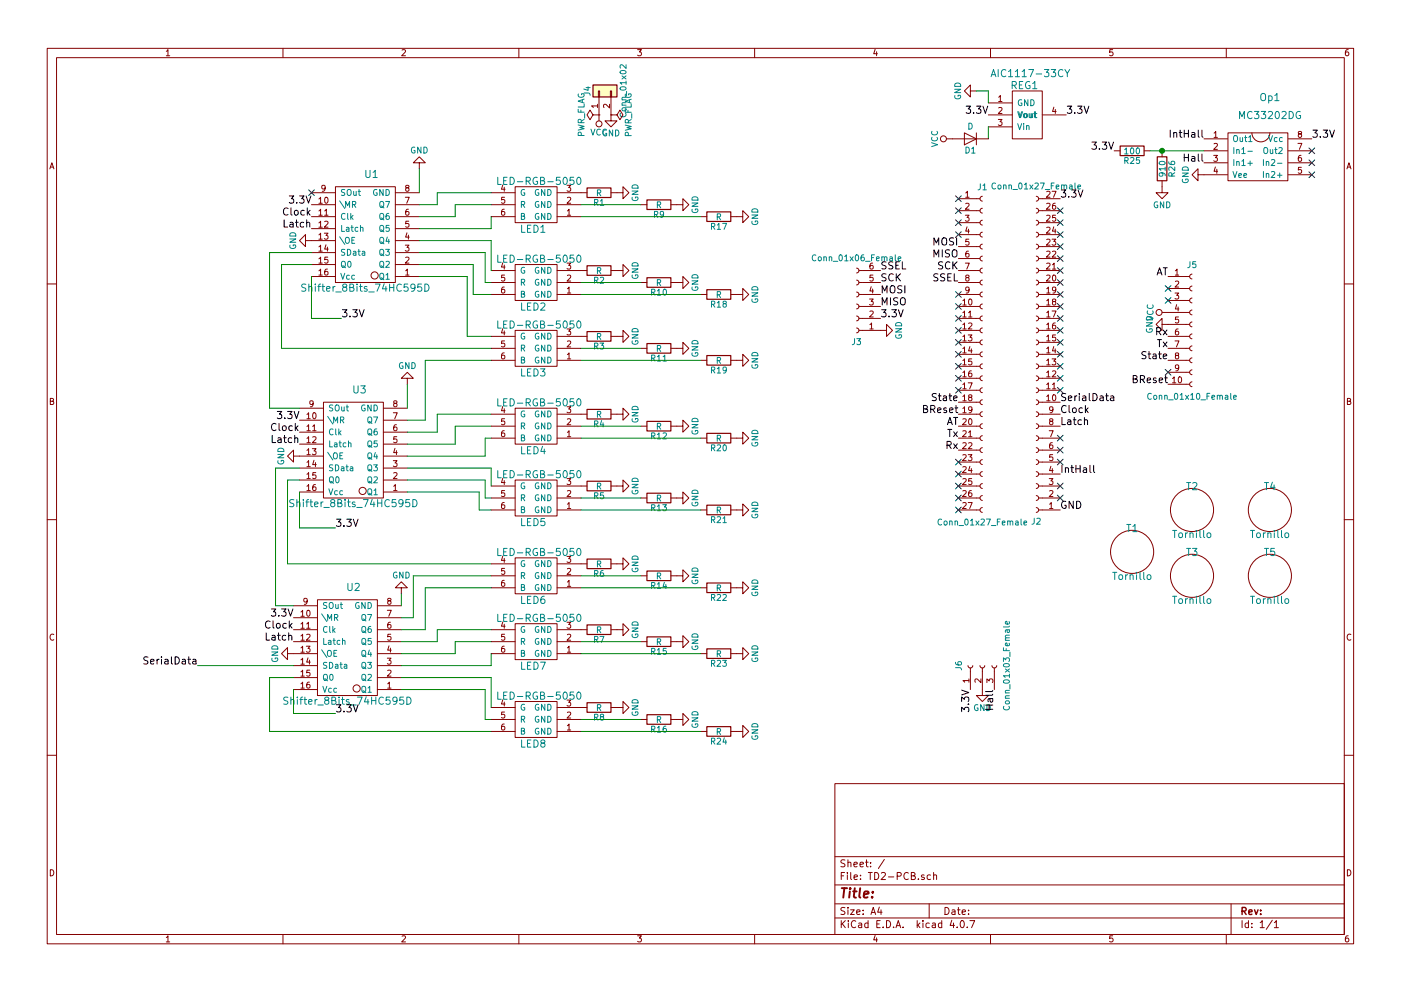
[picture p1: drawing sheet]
EESchema Schematic File Version 2
LIBS:power
LIBS:device
LIBS:switches
LIBS:relays
LIBS:motors
LIBS:transistors
LIBS:conn
LIBS:linear
LIBS:regul
LIBS:74xx
LIBS:cmos4000
LIBS:adc-dac
LIBS:memory
LIBS:xilinx
LIBS:microcontrollers
LIBS:dsp
LIBS:microchip
LIBS:analog_switches
LIBS:motorola
LIBS:texas
LIBS:intel
LIBS:audio
LIBS:interface
LIBS:digital-audio
LIBS:philips
LIBS:display
LIBS:cypress
LIBS:siliconi
LIBS:opto
LIBS:atmel
LIBS:contrib
LIBS:valves
LIBS:TD2-Componentes
LIBS:TD2-PCB-cache
EELAYER 25 0
EELAYER END
$Descr A4 11693 8268
encoding utf-8
Sheet 1 1
Title ""
Date ""
Rev ""
Comp ""
Comment1 ""
Comment2 ""
Comment3 ""
Comment4 ""
$EndDescr
$Comp
L LED-RGB-5050 LED1
U 1 1
P 4450 1700
F 0 "LED1" H 4450 1500 60  0000 C CNN
F 1 "LED-RGB-5050" H 4500 1900 60  0000 C CNN
F 2 "TD2-Componentes:LED-RGB-5050" H 4750 1300 60  0001 C CNN
F 3 "" H 4750 1300 60  0001 C CNN
	1    4450 1700
	1    0    0    -1  
$EndComp
$Comp
L Shifter_8Bits_74HC595D U1
U 1 1
P 3050 1950
F 0 "U1" H 3000 1450 60  0000 C CNN
F 1 "Shifter_8Bits_74HC595D" H 3050 2400 60  0000 C CNN
F 2 "TD2-Componentes:Shifter_8Bits_74HC595D" H 3000 2100 60  0001 C CNN
F 3 "" H 3000 2100 60  0001 C CNN
	1    3050 1950
	-1   0    0    1   
$EndComp
$Comp
L Conn_01x27_Female J1
U 1 1
P 8200 2950
F 0 "J1" H 8200 4350 50  0000 C CNN
F 1 "Conn_01x27_Female" H 8200 1550 50  0000 C CNN
F 2 "Socket_Strips:Socket_Strip_Straight_1x27_Pitch2.54mm" H 8200 2950 50  0001 C CNN
F 3 "" H 8200 2950 50  0001 C CNN
	1    8200 2950
	1    0    0    -1  
$EndComp
$Comp
L Conn_01x27_Female J2
U 1 1
P 8650 2950
F 0 "J2" H 8650 4350 50  0000 C CNN
F 1 "Conn_01x27_Female" H 8650 1550 50  0000 C CNN
F 2 "Socket_Strips:Socket_Strip_Straight_1x27_Pitch2.54mm" H 8650 2950 50  0001 C CNN
F 3 "" H 8650 2950 50  0001 C CNN
	1    8650 2950
	-1   0    0    1   
$EndComp
$Comp
L LED-RGB-5050 LED2
U 1 1
P 4450 2350
F 0 "LED2" H 4450 2150 60  0000 C CNN
F 1 "LED-RGB-5050" H 4500 2550 60  0000 C CNN
F 2 "TD2-Componentes:LED-RGB-5050" H 4750 1950 60  0001 C CNN
F 3 "" H 4750 1950 60  0001 C CNN
	1    4450 2350
	1    0    0    -1  
$EndComp
$Comp
L LED-RGB-5050 LED3
U 1 1
P 4450 2900
F 0 "LED3" H 4450 2700 60  0000 C CNN
F 1 "LED-RGB-5050" H 4500 3100 60  0000 C CNN
F 2 "TD2-Componentes:LED-RGB-5050" H 4750 2500 60  0001 C CNN
F 3 "" H 4750 2500 60  0001 C CNN
	1    4450 2900
	1    0    0    -1  
$EndComp
$Comp
L LED-RGB-5050 LED4
U 1 1
P 4450 3550
F 0 "LED4" H 4450 3350 60  0000 C CNN
F 1 "LED-RGB-5050" H 4500 3750 60  0000 C CNN
F 2 "TD2-Componentes:LED-RGB-5050" H 4750 3150 60  0001 C CNN
F 3 "" H 4750 3150 60  0001 C CNN
	1    4450 3550
	1    0    0    -1  
$EndComp
$Comp
L LED-RGB-5050 LED5
U 1 1
P 4450 4150
F 0 "LED5" H 4450 3950 60  0000 C CNN
F 1 "LED-RGB-5050" H 4500 4350 60  0000 C CNN
F 2 "TD2-Componentes:LED-RGB-5050" H 4750 3750 60  0001 C CNN
F 3 "" H 4750 3750 60  0001 C CNN
	1    4450 4150
	1    0    0    -1  
$EndComp
$Comp
L LED-RGB-5050 LED6
U 1 1
P 4450 4800
F 0 "LED6" H 4450 4600 60  0000 C CNN
F 1 "LED-RGB-5050" H 4500 5000 60  0000 C CNN
F 2 "TD2-Componentes:LED-RGB-5050" H 4750 4400 60  0001 C CNN
F 3 "" H 4750 4400 60  0001 C CNN
	1    4450 4800
	1    0    0    -1  
$EndComp
$Comp
L LED-RGB-5050 LED7
U 1 1
P 4450 5350
F 0 "LED7" H 4450 5150 60  0000 C CNN
F 1 "LED-RGB-5050" H 4500 5550 60  0000 C CNN
F 2 "TD2-Componentes:LED-RGB-5050" H 4750 4950 60  0001 C CNN
F 3 "" H 4750 4950 60  0001 C CNN
	1    4450 5350
	1    0    0    -1  
$EndComp
$Comp
L LED-RGB-5050 LED8
U 1 1
P 4450 6000
F 0 "LED8" H 4450 5800 60  0000 C CNN
F 1 "LED-RGB-5050" H 4500 6200 60  0000 C CNN
F 2 "TD2-Componentes:LED-RGB-5050" H 4750 5600 60  0001 C CNN
F 3 "" H 4750 5600 60  0001 C CNN
	1    4450 6000
	1    0    0    -1  
$EndComp
$Comp
L Shifter_8Bits_74HC595D U2
U 1 1
P 2900 5400
F 0 "U2" H 2850 4900 60  0000 C CNN
F 1 "Shifter_8Bits_74HC595D" H 2900 5850 60  0000 C CNN
F 2 "TD2-Componentes:Shifter_8Bits_74HC595D" H 2850 5550 60  0001 C CNN
F 3 "" H 2850 5550 60  0001 C CNN
	1    2900 5400
	-1   0    0    1   
$EndComp
$Comp
L Shifter_8Bits_74HC595D U3
U 1 1
P 2950 3750
F 0 "U3" H 2900 3250 60  0000 C CNN
F 1 "Shifter_8Bits_74HC595D" H 2950 4200 60  0000 C CNN
F 2 "TD2-Componentes:Shifter_8Bits_74HC595D" H 2900 3900 60  0001 C CNN
F 3 "" H 2900 3900 60  0001 C CNN
	1    2950 3750
	-1   0    0    1   
$EndComp
$Comp
L R R2
U 1 1
P 5000 2250
F 0 "R2" V 5080 2250 50  0000 C CNN
F 1 "R" V 5000 2250 50  0000 C CNN
F 2 "Resistors_SMD:R_0805" V 4930 2250 50  0001 C CNN
F 3 "" H 5000 2250 50  0001 C CNN
	1    5000 2250
	0    1    1    0   
$EndComp
$Comp
L R R10
U 1 1
P 5500 2350
F 0 "R10" V 5580 2350 50  0000 C CNN
F 1 "R" V 5500 2350 50  0000 C CNN
F 2 "Resistors_SMD:R_0805" V 5430 2350 50  0001 C CNN
F 3 "" H 5500 2350 50  0001 C CNN
	1    5500 2350
	0    1    1    0   
$EndComp
$Comp
L R R18
U 1 1
P 6000 2450
F 0 "R18" V 6080 2450 50  0000 C CNN
F 1 "R" V 6000 2450 50  0000 C CNN
F 2 "Resistors_SMD:R_0805" V 5930 2450 50  0001 C CNN
F 3 "" H 6000 2450 50  0001 C CNN
	1    6000 2450
	0    1    1    0   
$EndComp
$Comp
L GND #PWR01
U 1 1
P 5150 2250
F 0 "#PWR01" H 5150 2000 50  0001 C CNN
F 1 "GND" H 5150 2100 50  0000 C CNN
F 2 "" H 5150 2250 50  0001 C CNN
F 3 "" H 5150 2250 50  0001 C CNN
	1    5150 2250
	0    -1   -1   0   
$EndComp
$Comp
L GND #PWR02
U 1 1
P 5650 2350
F 0 "#PWR02" H 5650 2100 50  0001 C CNN
F 1 "GND" H 5650 2200 50  0000 C CNN
F 2 "" H 5650 2350 50  0001 C CNN
F 3 "" H 5650 2350 50  0001 C CNN
	1    5650 2350
	0    -1   -1   0   
$EndComp
$Comp
L GND #PWR03
U 1 1
P 6150 2450
F 0 "#PWR03" H 6150 2200 50  0001 C CNN
F 1 "GND" H 6150 2300 50  0000 C CNN
F 2 "" H 6150 2450 50  0001 C CNN
F 3 "" H 6150 2450 50  0001 C CNN
	1    6150 2450
	0    -1   -1   0   
$EndComp
$Comp
L R R1
U 1 1
P 5000 1600
F 0 "R1" V 5080 1600 50  0000 C CNN
F 1 "R" V 5000 1600 50  0000 C CNN
F 2 "Resistors_SMD:R_0805" V 4930 1600 50  0001 C CNN
F 3 "" H 5000 1600 50  0001 C CNN
	1    5000 1600
	0    1    1    0   
$EndComp
$Comp
L R R9
U 1 1
P 5500 1700
F 0 "R9" V 5580 1700 50  0000 C CNN
F 1 "R" V 5500 1700 50  0000 C CNN
F 2 "Resistors_SMD:R_0805" V 5430 1700 50  0001 C CNN
F 3 "" H 5500 1700 50  0001 C CNN
	1    5500 1700
	0    1    1    0   
$EndComp
$Comp
L R R17
U 1 1
P 6000 1800
F 0 "R17" V 6080 1800 50  0000 C CNN
F 1 "R" V 6000 1800 50  0000 C CNN
F 2 "Resistors_SMD:R_0805" V 5930 1800 50  0001 C CNN
F 3 "" H 6000 1800 50  0001 C CNN
	1    6000 1800
	0    1    1    0   
$EndComp
$Comp
L GND #PWR04
U 1 1
P 5150 1600
F 0 "#PWR04" H 5150 1350 50  0001 C CNN
F 1 "GND" H 5150 1450 50  0000 C CNN
F 2 "" H 5150 1600 50  0001 C CNN
F 3 "" H 5150 1600 50  0001 C CNN
	1    5150 1600
	0    -1   -1   0   
$EndComp
$Comp
L GND #PWR05
U 1 1
P 5650 1700
F 0 "#PWR05" H 5650 1450 50  0001 C CNN
F 1 "GND" H 5650 1550 50  0000 C CNN
F 2 "" H 5650 1700 50  0001 C CNN
F 3 "" H 5650 1700 50  0001 C CNN
	1    5650 1700
	0    -1   -1   0   
$EndComp
$Comp
L R R3
U 1 1
P 5000 2800
F 0 "R3" V 5080 2800 50  0000 C CNN
F 1 "R" V 5000 2800 50  0000 C CNN
F 2 "Resistors_SMD:R_0805" V 4930 2800 50  0001 C CNN
F 3 "" H 5000 2800 50  0001 C CNN
	1    5000 2800
	0    1    1    0   
$EndComp
$Comp
L R R11
U 1 1
P 5500 2900
F 0 "R11" V 5580 2900 50  0000 C CNN
F 1 "R" V 5500 2900 50  0000 C CNN
F 2 "Resistors_SMD:R_0805" V 5430 2900 50  0001 C CNN
F 3 "" H 5500 2900 50  0001 C CNN
	1    5500 2900
	0    1    1    0   
$EndComp
$Comp
L R R19
U 1 1
P 6000 3000
F 0 "R19" V 6080 3000 50  0000 C CNN
F 1 "R" V 6000 3000 50  0000 C CNN
F 2 "Resistors_SMD:R_0805" V 5930 3000 50  0001 C CNN
F 3 "" H 6000 3000 50  0001 C CNN
	1    6000 3000
	0    1    1    0   
$EndComp
$Comp
L GND #PWR06
U 1 1
P 5150 2800
F 0 "#PWR06" H 5150 2550 50  0001 C CNN
F 1 "GND" H 5150 2650 50  0000 C CNN
F 2 "" H 5150 2800 50  0001 C CNN
F 3 "" H 5150 2800 50  0001 C CNN
	1    5150 2800
	0    -1   -1   0   
$EndComp
$Comp
L GND #PWR07
U 1 1
P 5650 2900
F 0 "#PWR07" H 5650 2650 50  0001 C CNN
F 1 "GND" H 5650 2750 50  0000 C CNN
F 2 "" H 5650 2900 50  0001 C CNN
F 3 "" H 5650 2900 50  0001 C CNN
	1    5650 2900
	0    -1   -1   0   
$EndComp
$Comp
L GND #PWR08
U 1 1
P 6150 3000
F 0 "#PWR08" H 6150 2750 50  0001 C CNN
F 1 "GND" H 6150 2850 50  0000 C CNN
F 2 "" H 6150 3000 50  0001 C CNN
F 3 "" H 6150 3000 50  0001 C CNN
	1    6150 3000
	0    -1   -1   0   
$EndComp
$Comp
L R R4
U 1 1
P 5000 3450
F 0 "R4" V 5080 3450 50  0000 C CNN
F 1 "R" V 5000 3450 50  0000 C CNN
F 2 "Resistors_SMD:R_0805" V 4930 3450 50  0001 C CNN
F 3 "" H 5000 3450 50  0001 C CNN
	1    5000 3450
	0    1    1    0   
$EndComp
$Comp
L R R12
U 1 1
P 5500 3550
F 0 "R12" V 5580 3550 50  0000 C CNN
F 1 "R" V 5500 3550 50  0000 C CNN
F 2 "Resistors_SMD:R_0805" V 5430 3550 50  0001 C CNN
F 3 "" H 5500 3550 50  0001 C CNN
	1    5500 3550
	0    1    1    0   
$EndComp
$Comp
L R R20
U 1 1
P 6000 3650
F 0 "R20" V 6080 3650 50  0000 C CNN
F 1 "R" V 6000 3650 50  0000 C CNN
F 2 "Resistors_SMD:R_0805" V 5930 3650 50  0001 C CNN
F 3 "" H 6000 3650 50  0001 C CNN
	1    6000 3650
	0    1    1    0   
$EndComp
$Comp
L GND #PWR09
U 1 1
P 5150 3450
F 0 "#PWR09" H 5150 3200 50  0001 C CNN
F 1 "GND" H 5150 3300 50  0000 C CNN
F 2 "" H 5150 3450 50  0001 C CNN
F 3 "" H 5150 3450 50  0001 C CNN
	1    5150 3450
	0    -1   -1   0   
$EndComp
$Comp
L GND #PWR010
U 1 1
P 5650 3550
F 0 "#PWR010" H 5650 3300 50  0001 C CNN
F 1 "GND" H 5650 3400 50  0000 C CNN
F 2 "" H 5650 3550 50  0001 C CNN
F 3 "" H 5650 3550 50  0001 C CNN
	1    5650 3550
	0    -1   -1   0   
$EndComp
$Comp
L GND #PWR011
U 1 1
P 6150 3650
F 0 "#PWR011" H 6150 3400 50  0001 C CNN
F 1 "GND" H 6150 3500 50  0000 C CNN
F 2 "" H 6150 3650 50  0001 C CNN
F 3 "" H 6150 3650 50  0001 C CNN
	1    6150 3650
	0    -1   -1   0   
$EndComp
$Comp
L R R5
U 1 1
P 5000 4050
F 0 "R5" V 5080 4050 50  0000 C CNN
F 1 "R" V 5000 4050 50  0000 C CNN
F 2 "Resistors_SMD:R_0805" V 4930 4050 50  0001 C CNN
F 3 "" H 5000 4050 50  0001 C CNN
	1    5000 4050
	0    1    1    0   
$EndComp
$Comp
L R R13
U 1 1
P 5500 4150
F 0 "R13" V 5580 4150 50  0000 C CNN
F 1 "R" V 5500 4150 50  0000 C CNN
F 2 "Resistors_SMD:R_0805" V 5430 4150 50  0001 C CNN
F 3 "" H 5500 4150 50  0001 C CNN
	1    5500 4150
	0    1    1    0   
$EndComp
$Comp
L R R21
U 1 1
P 6000 4250
F 0 "R21" V 6080 4250 50  0000 C CNN
F 1 "R" V 6000 4250 50  0000 C CNN
F 2 "Resistors_SMD:R_0805" V 5930 4250 50  0001 C CNN
F 3 "" H 6000 4250 50  0001 C CNN
	1    6000 4250
	0    1    1    0   
$EndComp
$Comp
L GND #PWR012
U 1 1
P 5150 4050
F 0 "#PWR012" H 5150 3800 50  0001 C CNN
F 1 "GND" H 5150 3900 50  0000 C CNN
F 2 "" H 5150 4050 50  0001 C CNN
F 3 "" H 5150 4050 50  0001 C CNN
	1    5150 4050
	0    -1   -1   0   
$EndComp
$Comp
L GND #PWR013
U 1 1
P 5650 4150
F 0 "#PWR013" H 5650 3900 50  0001 C CNN
F 1 "GND" H 5650 4000 50  0000 C CNN
F 2 "" H 5650 4150 50  0001 C CNN
F 3 "" H 5650 4150 50  0001 C CNN
	1    5650 4150
	0    -1   -1   0   
$EndComp
$Comp
L GND #PWR014
U 1 1
P 6150 4250
F 0 "#PWR014" H 6150 4000 50  0001 C CNN
F 1 "GND" H 6150 4100 50  0000 C CNN
F 2 "" H 6150 4250 50  0001 C CNN
F 3 "" H 6150 4250 50  0001 C CNN
	1    6150 4250
	0    -1   -1   0   
$EndComp
$Comp
L R R6
U 1 1
P 5000 4700
F 0 "R6" V 5080 4700 50  0000 C CNN
F 1 "R" V 5000 4700 50  0000 C CNN
F 2 "Resistors_SMD:R_0805" V 4930 4700 50  0001 C CNN
F 3 "" H 5000 4700 50  0001 C CNN
	1    5000 4700
	0    1    1    0   
$EndComp
$Comp
L R R14
U 1 1
P 5500 4800
F 0 "R14" V 5580 4800 50  0000 C CNN
F 1 "R" V 5500 4800 50  0000 C CNN
F 2 "Resistors_SMD:R_0805" V 5430 4800 50  0001 C CNN
F 3 "" H 5500 4800 50  0001 C CNN
	1    5500 4800
	0    1    1    0   
$EndComp
$Comp
L R R22
U 1 1
P 6000 4900
F 0 "R22" V 6080 4900 50  0000 C CNN
F 1 "R" V 6000 4900 50  0000 C CNN
F 2 "Resistors_SMD:R_0805" V 5930 4900 50  0001 C CNN
F 3 "" H 6000 4900 50  0001 C CNN
	1    6000 4900
	0    1    1    0   
$EndComp
$Comp
L GND #PWR015
U 1 1
P 5150 4700
F 0 "#PWR015" H 5150 4450 50  0001 C CNN
F 1 "GND" H 5150 4550 50  0000 C CNN
F 2 "" H 5150 4700 50  0001 C CNN
F 3 "" H 5150 4700 50  0001 C CNN
	1    5150 4700
	0    -1   -1   0   
$EndComp
$Comp
L GND #PWR016
U 1 1
P 5650 4800
F 0 "#PWR016" H 5650 4550 50  0001 C CNN
F 1 "GND" H 5650 4650 50  0000 C CNN
F 2 "" H 5650 4800 50  0001 C CNN
F 3 "" H 5650 4800 50  0001 C CNN
	1    5650 4800
	0    -1   -1   0   
$EndComp
$Comp
L GND #PWR017
U 1 1
P 6150 4900
F 0 "#PWR017" H 6150 4650 50  0001 C CNN
F 1 "GND" H 6150 4750 50  0000 C CNN
F 2 "" H 6150 4900 50  0001 C CNN
F 3 "" H 6150 4900 50  0001 C CNN
	1    6150 4900
	0    -1   -1   0   
$EndComp
$Comp
L R R7
U 1 1
P 5000 5250
F 0 "R7" V 5080 5250 50  0000 C CNN
F 1 "R" V 5000 5250 50  0000 C CNN
F 2 "Resistors_SMD:R_0805" V 4930 5250 50  0001 C CNN
F 3 "" H 5000 5250 50  0001 C CNN
	1    5000 5250
	0    1    1    0   
$EndComp
$Comp
L R R15
U 1 1
P 5500 5350
F 0 "R15" V 5580 5350 50  0000 C CNN
F 1 "R" V 5500 5350 50  0000 C CNN
F 2 "Resistors_SMD:R_0805" V 5430 5350 50  0001 C CNN
F 3 "" H 5500 5350 50  0001 C CNN
	1    5500 5350
	0    1    1    0   
$EndComp
$Comp
L R R23
U 1 1
P 6000 5450
F 0 "R23" V 6080 5450 50  0000 C CNN
F 1 "R" V 6000 5450 50  0000 C CNN
F 2 "Resistors_SMD:R_0805" V 5930 5450 50  0001 C CNN
F 3 "" H 6000 5450 50  0001 C CNN
	1    6000 5450
	0    1    1    0   
$EndComp
$Comp
L GND #PWR018
U 1 1
P 5150 5250
F 0 "#PWR018" H 5150 5000 50  0001 C CNN
F 1 "GND" H 5150 5100 50  0000 C CNN
F 2 "" H 5150 5250 50  0001 C CNN
F 3 "" H 5150 5250 50  0001 C CNN
	1    5150 5250
	0    -1   -1   0   
$EndComp
$Comp
L GND #PWR019
U 1 1
P 5650 5350
F 0 "#PWR019" H 5650 5100 50  0001 C CNN
F 1 "GND" H 5650 5200 50  0000 C CNN
F 2 "" H 5650 5350 50  0001 C CNN
F 3 "" H 5650 5350 50  0001 C CNN
	1    5650 5350
	0    -1   -1   0   
$EndComp
$Comp
L GND #PWR020
U 1 1
P 6150 5450
F 0 "#PWR020" H 6150 5200 50  0001 C CNN
F 1 "GND" H 6150 5300 50  0000 C CNN
F 2 "" H 6150 5450 50  0001 C CNN
F 3 "" H 6150 5450 50  0001 C CNN
	1    6150 5450
	0    -1   -1   0   
$EndComp
$Comp
L R R8
U 1 1
P 5000 5900
F 0 "R8" V 5080 5900 50  0000 C CNN
F 1 "R" V 5000 5900 50  0000 C CNN
F 2 "Resistors_SMD:R_0805" V 4930 5900 50  0001 C CNN
F 3 "" H 5000 5900 50  0001 C CNN
	1    5000 5900
	0    1    1    0   
$EndComp
$Comp
L R R16
U 1 1
P 5500 6000
F 0 "R16" V 5580 6000 50  0000 C CNN
F 1 "R" V 5500 6000 50  0000 C CNN
F 2 "Resistors_SMD:R_0805" V 5430 6000 50  0001 C CNN
F 3 "" H 5500 6000 50  0001 C CNN
	1    5500 6000
	0    1    1    0   
$EndComp
$Comp
L R R24
U 1 1
P 6000 6100
F 0 "R24" V 6080 6100 50  0000 C CNN
F 1 "R" V 6000 6100 50  0000 C CNN
F 2 "Resistors_SMD:R_0805" V 5930 6100 50  0001 C CNN
F 3 "" H 6000 6100 50  0001 C CNN
	1    6000 6100
	0    1    1    0   
$EndComp
$Comp
L GND #PWR021
U 1 1
P 5150 5900
F 0 "#PWR021" H 5150 5650 50  0001 C CNN
F 1 "GND" H 5150 5750 50  0000 C CNN
F 2 "" H 5150 5900 50  0001 C CNN
F 3 "" H 5150 5900 50  0001 C CNN
	1    5150 5900
	0    -1   -1   0   
$EndComp
$Comp
L GND #PWR022
U 1 1
P 5650 6000
F 0 "#PWR022" H 5650 5750 50  0001 C CNN
F 1 "GND" H 5650 5850 50  0000 C CNN
F 2 "" H 5650 6000 50  0001 C CNN
F 3 "" H 5650 6000 50  0001 C CNN
	1    5650 6000
	0    -1   -1   0   
$EndComp
$Comp
L GND #PWR023
U 1 1
P 6150 6100
F 0 "#PWR023" H 6150 5850 50  0001 C CNN
F 1 "GND" H 6150 5950 50  0000 C CNN
F 2 "" H 6150 6100 50  0001 C CNN
F 3 "" H 6150 6100 50  0001 C CNN
	1    6150 6100
	0    -1   -1   0   
$EndComp
$Comp
L GND #PWR024
U 1 1
P 6150 1800
F 0 "#PWR024" H 6150 1550 50  0001 C CNN
F 1 "GND" H 6150 1650 50  0000 C CNN
F 2 "" H 6150 1800 50  0001 C CNN
F 3 "" H 6150 1800 50  0001 C CNN
	1    6150 1800
	0    -1   -1   0   
$EndComp
$Comp
L GND #PWR025
U 1 1
P 3500 1400
F 0 "#PWR025" H 3500 1150 50  0001 C CNN
F 1 "GND" H 3500 1250 50  0000 C CNN
F 2 "" H 3500 1400 50  0001 C CNN
F 3 "" H 3500 1400 50  0001 C CNN
	1    3500 1400
	-1   0    0    1   
$EndComp
$Comp
L GND #PWR026
U 1 1
P 3400 3200
F 0 "#PWR026" H 3400 2950 50  0001 C CNN
F 1 "GND" H 3400 3050 50  0000 C CNN
F 2 "" H 3400 3200 50  0001 C CNN
F 3 "" H 3400 3200 50  0001 C CNN
	1    3400 3200
	-1   0    0    1   
$EndComp
$Comp
L GND #PWR027
U 1 1
P 3350 4950
F 0 "#PWR027" H 3350 4700 50  0001 C CNN
F 1 "GND" H 3350 4800 50  0000 C CNN
F 2 "" H 3350 4950 50  0001 C CNN
F 3 "" H 3350 4950 50  0001 C CNN
	1    3350 4950
	-1   0    0    1   
$EndComp
Text Label 2850 2650 0    60   ~ 0
3.3V
Text Label 2800 4400 0    60   ~ 0
3.3V
Text Label 2800 5950 0    60   ~ 0
3.3V
$Comp
L GND #PWR028
U 1 1
P 2450 5450
F 0 "#PWR028" H 2450 5200 50  0001 C CNN
F 1 "GND" H 2450 5300 50  0000 C CNN
F 2 "" H 2450 5450 50  0001 C CNN
F 3 "" H 2450 5450 50  0001 C CNN
	1    2450 5450
	0    1    1    0   
$EndComp
$Comp
L GND #PWR029
U 1 1
P 2500 3800
F 0 "#PWR029" H 2500 3550 50  0001 C CNN
F 1 "GND" H 2500 3650 50  0000 C CNN
F 2 "" H 2500 3800 50  0001 C CNN
F 3 "" H 2500 3800 50  0001 C CNN
	1    2500 3800
	0    1    1    0   
$EndComp
$Comp
L GND #PWR030
U 1 1
P 2600 2000
F 0 "#PWR030" H 2600 1750 50  0001 C CNN
F 1 "GND" H 2600 1850 50  0000 C CNN
F 2 "" H 2600 2000 50  0001 C CNN
F 3 "" H 2600 2000 50  0001 C CNN
	1    2600 2000
	0    1    1    0   
$EndComp
Text Label 2500 3500 2    60   ~ 0
3.3V
Text Label 2600 1700 2    60   ~ 0
3.3V
Text Label 2450 5150 2    60   ~ 0
3.3V
Text Label 2600 1800 2    60   ~ 0
Clock
Text Label 2500 3600 2    60   ~ 0
Clock
Text Label 2450 5250 2    60   ~ 0
Clock
Text Label 2450 5350 2    60   ~ 0
Latch
Text Label 2500 3700 2    60   ~ 0
Latch
Text Label 2600 1900 2    60   ~ 0
Latch
Text Label 1650 5550 2    60   ~ 0
SerialData
NoConn ~ 2600 1600
$Comp
L Conn_01x06_Female J3
U 1 1
P 7150 2550
F 0 "J3" H 7150 2850 50  0000 C CNN
F 1 "Conn_01x06_Female" H 7150 2150 50  0000 C CNN
F 2 "Socket_Strips:Socket_Strip_Straight_1x06_Pitch2.54mm" H 7150 2550 50  0001 C CNN
F 3 "" H 7150 2550 50  0001 C CNN
	1    7150 2550
	-1   0    0    1   
$EndComp
Wire Wire Line
	3500 1700 3650 1700
Wire Wire Line
	3650 1700 3650 1600
Wire Wire Line
	3650 1600 4100 1600
Wire Wire Line
	3500 1800 3800 1800
Wire Wire Line
	3800 1800 3800 1700
Wire Wire Line
	3800 1700 4100 1700
Wire Wire Line
	3500 1900 4100 1900
Wire Wire Line
	4100 1900 4100 1800
Wire Wire Line
	3500 2000 4100 2000
Wire Wire Line
	4100 2000 4100 2250
Wire Wire Line
	3500 2100 4050 2100
Wire Wire Line
	4050 2100 4050 2350
Wire Wire Line
	4050 2350 4100 2350
Wire Wire Line
	4100 2450 3950 2450
Wire Wire Line
	3950 2450 3950 2200
Wire Wire Line
	3950 2200 3500 2200
Wire Wire Line
	3500 2300 3900 2300
Wire Wire Line
	3900 2300 3900 2800
Wire Wire Line
	3900 2800 4100 2800
Wire Wire Line
	2600 2200 2350 2200
Wire Wire Line
	2350 2200 2350 2900
Wire Wire Line
	2350 2900 4100 2900
Wire Wire Line
	3400 3500 3550 3500
Wire Wire Line
	3550 3500 3550 3000
Wire Wire Line
	3550 3000 4100 3000
Wire Wire Line
	4100 3450 3650 3450
Wire Wire Line
	3650 3450 3650 3600
Wire Wire Line
	3650 3600 3400 3600
Wire Wire Line
	3400 3700 3800 3700
Wire Wire Line
	3800 3700 3800 3550
Wire Wire Line
	3800 3550 4100 3550
Wire Wire Line
	4100 3650 4050 3650
Wire Wire Line
	4050 3650 4050 3800
Wire Wire Line
	4050 3800 3400 3800
Wire Wire Line
	3400 3900 4100 3900
Wire Wire Line
	4100 3900 4100 4050
Wire Wire Line
	4100 4150 4050 4150
Wire Wire Line
	4050 4150 4050 4000
Wire Wire Line
	4050 4000 3400 4000
Wire Wire Line
	3400 4100 4000 4100
Wire Wire Line
	4000 4100 4000 4250
Wire Wire Line
	4000 4250 4100 4250
Wire Wire Line
	2500 4000 2400 4000
Wire Wire Line
	2400 4000 2400 4700
Wire Wire Line
	2400 4700 4100 4700
Wire Wire Line
	4100 4800 3450 4800
Wire Wire Line
	3450 4800 3450 5150
Wire Wire Line
	3450 5150 3350 5150
Wire Wire Line
	3350 5250 3550 5250
Wire Wire Line
	3550 5250 3550 4900
Wire Wire Line
	3550 4900 4100 4900
Wire Wire Line
	3650 5250 4100 5250
Wire Wire Line
	3650 5250 3650 5350
Wire Wire Line
	3650 5350 3350 5350
Wire Wire Line
	4100 5350 3800 5350
Wire Wire Line
	3800 5350 3800 5450
Wire Wire Line
	3800 5450 3350 5450
Wire Wire Line
	4100 5450 4100 5550
Wire Wire Line
	4100 5550 3350 5550
Wire Wire Line
	3350 5650 4100 5650
Wire Wire Line
	4100 5650 4100 5900
Wire Wire Line
	4100 6000 4050 6000
Wire Wire Line
	4050 6000 4050 5750
Wire Wire Line
	4050 5750 3350 5750
Wire Wire Line
	2450 5650 2250 5650
Wire Wire Line
	2250 5650 2250 6100
Wire Wire Line
	2250 6100 4100 6100
Wire Wire Line
	4850 2350 5350 2350
Wire Wire Line
	5850 2450 4850 2450
Wire Wire Line
	4850 1700 5350 1700
Wire Wire Line
	5850 1800 4850 1800
Wire Wire Line
	4850 2900 5350 2900
Wire Wire Line
	5850 3000 4850 3000
Wire Wire Line
	4850 3550 5350 3550
Wire Wire Line
	5850 3650 4850 3650
Wire Wire Line
	4850 4150 5350 4150
Wire Wire Line
	5850 4250 4850 4250
Wire Wire Line
	4850 4800 5350 4800
Wire Wire Line
	5850 4900 4850 4900
Wire Wire Line
	4850 5350 5350 5350
Wire Wire Line
	5850 5450 4850 5450
Wire Wire Line
	4850 6000 5350 6000
Wire Wire Line
	5850 6100 4850 6100
Wire Wire Line
	3500 1400 3500 1600
Wire Wire Line
	3400 3400 3400 3200
Wire Wire Line
	3350 4950 3350 5050
Wire Wire Line
	2450 5550 1650 5550
Wire Wire Line
	2450 5050 2300 5050
Wire Wire Line
	2300 5050 2300 3900
Wire Wire Line
	2300 3900 2500 3900
Wire Wire Line
	2500 3400 2250 3400
Wire Wire Line
	2250 3400 2250 2100
Wire Wire Line
	2250 2100 2600 2100
Wire Wire Line
	2600 2300 2600 2650
Wire Wire Line
	2600 2650 2850 2650
Wire Wire Line
	2800 4400 2500 4400
Wire Wire Line
	2500 4400 2500 4100
Wire Wire Line
	2450 5750 2450 5950
Wire Wire Line
	2450 5950 2800 5950
$Comp
L GND #PWR031
U 1 1
P 7350 2750
F 0 "#PWR031" H 7350 2500 50  0001 C CNN
F 1 "GND" H 7350 2600 50  0000 C CNN
F 2 "" H 7350 2750 50  0001 C CNN
F 3 "" H 7350 2750 50  0001 C CNN
	1    7350 2750
	0    -1   -1   0   
$EndComp
Text Label 7350 2650 0    60   ~ 0
3.3V
Text Label 7350 2550 0    60   ~ 0
MISO
Text Label 7350 2450 0    60   ~ 0
MOSI
Text Label 7350 2350 0    60   ~ 0
SCK
Text Label 7350 2250 0    60   ~ 0
SSEL
Text Label 8000 2150 2    60   ~ 0
MISO
Text Label 8000 2050 2    60   ~ 0
MOSI
Text Label 8000 2350 2    60   ~ 0
SSEL
Text Label 8000 2250 2    60   ~ 0
SCK
$Comp
L Conn_01x10_Female J5
U 1 1
P 9950 2700
F 0 "J5" H 9950 3200 50  0000 C CNN
F 1 "Conn_01x10_Female" H 9950 2100 50  0000 C CNN
F 2 "Socket_Strips:Socket_Strip_Straight_1x10_Pitch2.54mm" H 9950 2700 50  0001 C CNN
F 3 "" H 9950 2700 50  0001 C CNN
	1    9950 2700
	1    0    0    -1  
$EndComp
NoConn ~ 9750 2400
NoConn ~ 9750 3100
NoConn ~ 9750 2500
$Comp
L VCC #PWR032
U 1 1
P 9750 2600
F 0 "#PWR032" H 9750 2450 50  0001 C CNN
F 1 "VCC" H 9750 2750 50  0000 C CNN
F 2 "" H 9750 2600 50  0001 C CNN
F 3 "" H 9750 2600 50  0001 C CNN
	1    9750 2600
	0    -1   -1   0   
$EndComp
$Comp
L GND #PWR033
U 1 1
P 9750 2700
F 0 "#PWR033" H 9750 2450 50  0001 C CNN
F 1 "GND" H 9750 2550 50  0000 C CNN
F 2 "" H 9750 2700 50  0001 C CNN
F 3 "" H 9750 2700 50  0001 C CNN
	1    9750 2700
	0    1    1    0   
$EndComp
Text Label 9750 2800 2    60   ~ 0
Rx
Text Label 9750 2900 2    60   ~ 0
Tx
Text Label 9750 3000 2    60   ~ 0
State
Text Label 9750 3200 2    60   ~ 0
BReset
Text Label 9750 2300 2    60   ~ 0
AT
Text Label 8000 3550 2    60   ~ 0
AT
Text Label 8000 3450 2    60   ~ 0
BReset
Text Label 8000 3750 2    60   ~ 0
Rx
Text Label 8000 3650 2    60   ~ 0
Tx
Text Label 8850 1650 0    60   ~ 0
3.3V
Text Label 8850 4250 0    60   ~ 0
GND
$Comp
L Conn_01x02 J4
U 1 1
P 5000 750
F 0 "J4" H 5000 850 50  0000 C CNN
F 1 "Conn_01x02" H 5000 550 50  0000 C CNN
F 2 "Pin_Headers:Pin_Header_Straight_1x02_Pitch2.54mm" H 5000 750 50  0001 C CNN
F 3 "" H 5000 750 50  0001 C CNN
	1    5000 750 
	0    -1   -1   0   
$EndComp
$Comp
L GND #PWR034
U 1 1
P 5100 950
F 0 "#PWR034" H 5100 700 50  0001 C CNN
F 1 "GND" H 5100 800 50  0000 C CNN
F 2 "" H 5100 950 50  0001 C CNN
F 3 "" H 5100 950 50  0001 C CNN
	1    5100 950 
	1    0    0    -1  
$EndComp
$Comp
L VCC #PWR035
U 1 1
P 5000 950
F 0 "#PWR035" H 5000 800 50  0001 C CNN
F 1 "VCC" H 5000 1100 50  0000 C CNN
F 2 "" H 5000 950 50  0001 C CNN
F 3 "" H 5000 950 50  0001 C CNN
	1    5000 950 
	-1   0    0    1   
$EndComp
$Comp
L AIC1117-33CY REG1
U 1 1
P 8600 950
F 0 "REG1" V 8350 900 60  0000 C CNN
F 1 "AIC1117-33CY" V 8250 950 60  0000 C CNN
F 2 "TD2-Componentes:AIC1117-33PT" H 8600 950 60  0001 C CNN
F 3 "" H 8600 950 60  0001 C CNN
	1    8600 950 
	0    1    1    0   
$EndComp
Text Label 8900 950  0    60   ~ 0
3.3V
Text Label 8250 950  2    60   ~ 0
3.3V
$Comp
L GND #PWR036
U 1 1
P 8150 750
F 0 "#PWR036" H 8150 500 50  0001 C CNN
F 1 "GND" H 8150 600 50  0000 C CNN
F 2 "" H 8150 750 50  0001 C CNN
F 3 "" H 8150 750 50  0001 C CNN
	1    8150 750 
	0    1    1    0   
$EndComp
Wire Wire Line
	8250 850  8250 750 
Wire Wire Line
	8250 750  8150 750 
Wire Wire Line
	8250 1050 8250 1150
$Comp
L D D1
U 1 1
P 8100 1150
F 0 "D1" H 8100 1250 50  0000 C CNN
F 1 "D" H 8100 1050 50  0000 C CNN
F 2 "TD2-Componentes:DO-214AC" H 8100 1150 50  0001 C CNN
F 3 "" H 8100 1150 50  0001 C CNN
	1    8100 1150
	-1   0    0    1   
$EndComp
$Comp
L MC33202DG Op1
U 1 1
P 10500 1300
F 0 "Op1" V 10000 1400 60  0000 C CNN
F 1 "MC33202DG" V 10150 1400 60  0000 C CNN
F 2 "TD2-Componentes:MC33202DG" H 10500 1300 60  0001 C CNN
F 3 "" H 10500 1300 60  0001 C CNN
	1    10500 1300
	0    1    1    0   
$EndComp
$Comp
L GND #PWR037
U 1 1
P 10050 1450
F 0 "#PWR037" H 10050 1200 50  0001 C CNN
F 1 "GND" H 10050 1300 50  0000 C CNN
F 2 "" H 10050 1450 50  0001 C CNN
F 3 "" H 10050 1450 50  0001 C CNN
	1    10050 1450
	0    1    1    0   
$EndComp
NoConn ~ 10950 1250
NoConn ~ 10950 1350
NoConn ~ 10950 1450
Text Label 10950 1150 0    60   ~ 0
3.3V
$Comp
L VCC #PWR038
U 1 1
P 7950 1150
F 0 "#PWR038" H 7950 1000 50  0001 C CNN
F 1 "VCC" H 7950 1300 50  0000 C CNN
F 2 "" H 7950 1150 50  0001 C CNN
F 3 "" H 7950 1150 50  0001 C CNN
	1    7950 1150
	0    -1   -1   0   
$EndComp
$Comp
L R R26
U 1 1
P 9700 1400
F 0 "R26" V 9780 1400 50  0000 C CNN
F 1 "910" V 9700 1400 50  0000 C CNN
F 2 "Resistors_SMD:R_0805" V 9630 1400 50  0001 C CNN
F 3 "" H 9700 1400 50  0001 C CNN
	1    9700 1400
	1    0    0    -1  
$EndComp
$Comp
L R R25
U 1 1
P 9450 1250
F 0 "R25" V 9530 1250 50  0000 C CNN
F 1 "100" V 9450 1250 50  0000 C CNN
F 2 "Resistors_SMD:R_0805" V 9380 1250 50  0001 C CNN
F 3 "" H 9450 1250 50  0001 C CNN
	1    9450 1250
	0    1    1    0   
$EndComp
Wire Wire Line
	9600 1250 10050 1250
Connection ~ 9700 1250
Text Label 10050 1350 2    60   ~ 0
Hall
Text Label 10050 1150 2    60   ~ 0
IntHall
$Comp
L GND #PWR039
U 1 1
P 9700 1550
F 0 "#PWR039" H 9700 1300 50  0001 C CNN
F 1 "GND" H 9700 1400 50  0000 C CNN
F 2 "" H 9700 1550 50  0001 C CNN
F 3 "" H 9700 1550 50  0001 C CNN
	1    9700 1550
	1    0    0    -1  
$EndComp
Text Label 9300 1250 2    60   ~ 0
3.3V
Text Label 8100 5750 3    60   ~ 0
3.3V
$Comp
L GND #PWR040
U 1 1
P 8200 5750
F 0 "#PWR040" H 8200 5500 50  0001 C CNN
F 1 "GND" H 8200 5600 50  0000 C CNN
F 2 "" H 8200 5750 50  0001 C CNN
F 3 "" H 8200 5750 50  0001 C CNN
	1    8200 5750
	1    0    0    -1  
$EndComp
Text Label 8300 5750 3    60   ~ 0
Hall
Text Label 8850 3950 0    60   ~ 0
IntHall
$Comp
L Conn_01x03_Female J6
U 1 1
P 8200 5550
F 0 "J6" H 8200 5750 50  0000 C CNN
F 1 "Conn_01x03_Female" H 8200 5350 50  0000 C CNN
F 2 "Socket_Strips:Socket_Strip_Straight_1x03_Pitch2.54mm" H 8200 5550 50  0001 C CNN
F 3 "" H 8200 5550 50  0001 C CNN
	1    8200 5550
	0    -1   -1   0   
$EndComp
NoConn ~ 8000 2450
NoConn ~ 8000 2550
NoConn ~ 8000 2650
NoConn ~ 8000 2750
NoConn ~ 8000 2850
NoConn ~ 8000 2950
NoConn ~ 8000 3050
NoConn ~ 8000 3150
NoConn ~ 8000 3250
NoConn ~ 8000 3850
NoConn ~ 8000 3950
NoConn ~ 8000 4050
NoConn ~ 8000 4150
NoConn ~ 8000 4250
NoConn ~ 8850 4050
NoConn ~ 8850 4150
NoConn ~ 8850 3850
NoConn ~ 8850 3750
NoConn ~ 8850 3650
NoConn ~ 8850 1750
NoConn ~ 8850 1850
NoConn ~ 8850 1950
NoConn ~ 8850 2050
NoConn ~ 8850 2150
NoConn ~ 8850 2250
NoConn ~ 8850 2350
NoConn ~ 8850 2450
NoConn ~ 8850 2750
NoConn ~ 8850 2650
NoConn ~ 8850 2550
NoConn ~ 8850 2850
NoConn ~ 8850 2950
NoConn ~ 8850 3050
NoConn ~ 8850 3150
NoConn ~ 8850 3250
Text Label 8000 3350 2    60   ~ 0
State
NoConn ~ 8000 1950
NoConn ~ 8000 1850
NoConn ~ 8000 1750
NoConn ~ 8000 1650
Text Label 8850 3350 0    60   ~ 0
SerialData
Text Label 8850 3450 0    60   ~ 0
Clock
Text Label 8850 3550 0    60   ~ 0
Latch
$Comp
L PWR_FLAG #FLG041
U 1 1
P 5000 950
F 0 "#FLG041" H 5000 1025 50  0001 C CNN
F 1 "PWR_FLAG" H 5000 1100 50  0000 C CNN
F 2 "" H 5000 950 50  0001 C CNN
F 3 "" H 5000 950 50  0001 C CNN
	1    5000 950 
	0    -1   -1   0   
$EndComp
$Comp
L PWR_FLAG #FLG042
U 1 1
P 5100 950
F 0 "#FLG042" H 5100 1025 50  0001 C CNN
F 1 "PWR_FLAG" H 5100 1100 50  0000 C CNN
F 2 "" H 5100 950 50  0001 C CNN
F 3 "" H 5100 950 50  0001 C CNN
	1    5100 950 
	0    1    1    0   
$EndComp
$Comp
L Tornillo T4
U 1 1
P 10600 4250
F 0 "T4" H 10600 4450 60  0000 C CNN
F 1 "Tornillo" H 10600 4050 60  0000 C CNN
F 2 "TD2-Componentes:T3mm" H 10600 4250 60  0001 C CNN
F 3 "" H 10600 4250 60  0001 C CNN
	1    10600 4250
	1    0    0    -1  
$EndComp
$Comp
L Tornillo T5
U 1 1
P 10600 4800
F 0 "T5" H 10600 5000 60  0000 C CNN
F 1 "Tornillo" H 10600 4600 60  0000 C CNN
F 2 "TD2-Componentes:T3mm" H 10600 4800 60  0001 C CNN
F 3 "" H 10600 4800 60  0001 C CNN
	1    10600 4800
	1    0    0    -1  
$EndComp
$Comp
L Tornillo T2
U 1 1
P 9950 4250
F 0 "T2" H 9950 4450 60  0000 C CNN
F 1 "Tornillo" H 9950 4050 60  0000 C CNN
F 2 "TD2-Componentes:T3mm" H 9950 4250 60  0001 C CNN
F 3 "" H 9950 4250 60  0001 C CNN
	1    9950 4250
	1    0    0    -1  
$EndComp
$Comp
L Tornillo T3
U 1 1
P 9950 4800
F 0 "T3" H 9950 5000 60  0000 C CNN
F 1 "Tornillo" H 9950 4600 60  0000 C CNN
F 2 "TD2-Componentes:T3mm" H 9950 4800 60  0001 C CNN
F 3 "" H 9950 4800 60  0001 C CNN
	1    9950 4800
	1    0    0    -1  
$EndComp
$Comp
L Tornillo T1
U 1 1
P 9450 4600
F 0 "T1" H 9450 4800 60  0000 C CNN
F 1 "Tornillo" H 9450 4400 60  0000 C CNN
F 2 "TD2-Componentes:T3mm" H 9450 4600 60  0001 C CNN
F 3 "" H 9450 4600 60  0001 C CNN
	1    9450 4600
	1    0    0    -1  
$EndComp
$EndSCHEMATC
